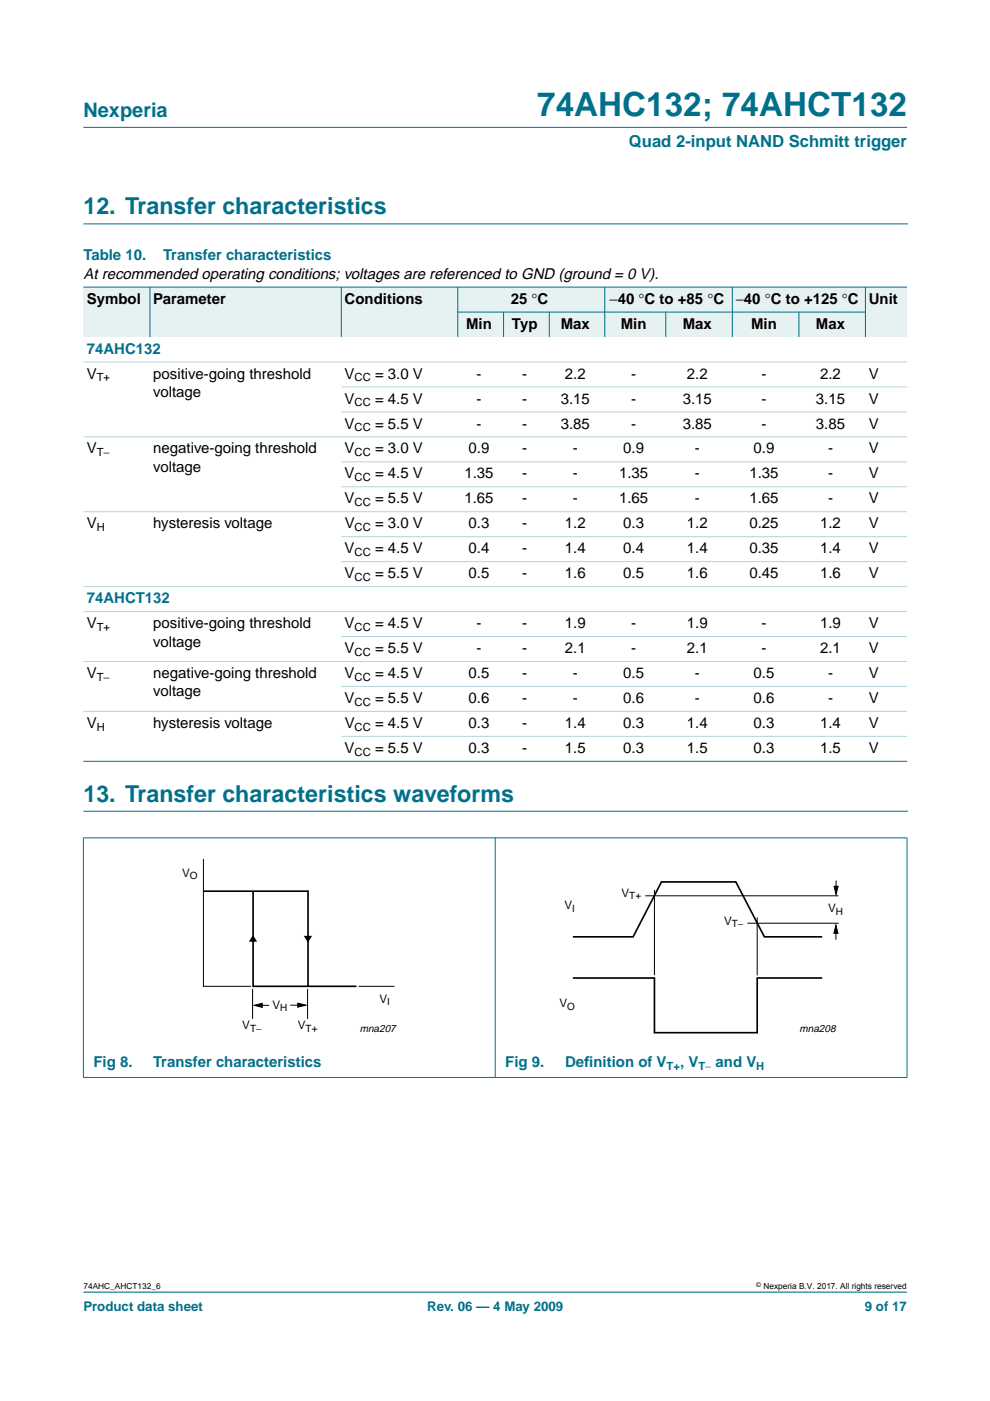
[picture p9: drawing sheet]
<svg xmlns="http://www.w3.org/2000/svg" width="210mm" height="297mm" viewBox="0 0 210 297" stroke-linecap="round" stroke-linejoin="round" font-family="sans-serif">
<path d="M17.7 47.5h174.7M17.7 172h174.7M192.3 273.9h-174.6" fill="none" stroke="#00708a" stroke-width=".21"/>
<path d="M17.7 27h174.6z" fill="#00708a" stroke="#00708a" stroke-width=".21"/>
<g fill="#e6f2f2">
<path d="M17.7 60.9h14.1v10.6h-14.1z" fill-rule="evenodd"/>
<path d="M31.8 60.9h40.6v10.6h-40.6z" fill-rule="evenodd"/>
<path d="M72.4 60.9h24.7v10.6h-24.7z" fill-rule="evenodd"/>
<path d="M97.1 60.9h31.1v5.3h-31.1z" fill-rule="evenodd"/>
<path d="M128.2 60.9h27.1v5.3h-27.1z" fill-rule="evenodd"/>
<path d="M155.3 60.9h28.2v5.3h-28.2z" fill-rule="evenodd"/>
<path d="M183.5 60.9h8.8v10.6h-8.8z" fill-rule="evenodd"/>
<path d="M97.1 66.2h9.7v5.3h-9.7z" fill-rule="evenodd"/>
<path d="M106.8 66.2h9.7v5.3h-9.7z" fill-rule="evenodd"/>
<path d="M116.5 66.2h11.7v5.3h-11.7z" fill-rule="evenodd"/>
<path d="M128.2 66.2h13v5.3h-13z" fill-rule="evenodd"/>
<path d="M141.2 66.2h14.1v5.3h-14.1z" fill-rule="evenodd"/>
<path d="M155.3 66.2h14.1v5.3h-14.1z" fill-rule="evenodd"/>
<path d="M169.4 66.2h14.1v5.3h-14.1z" fill-rule="evenodd"/>
</g>
<g fill="#00708a" stroke="#00708a" stroke-width=".21">
<path d="M31.8 60.8v10.7z"/>
<path d="M72.4 60.8v10.7z"/>
<path d="M97.1 60.8v10.7z"/>
<path d="M106.8 66.1v5.4z"/>
<path d="M116.5 66.1v5.4z"/>
<path d="M128.2 60.8v10.7z"/>
<path d="M141.2 66.1v5.4z"/>
<path d="M155.3 60.8v10.7z"/>
<path d="M169.4 66.1v5.4z"/>
<path d="M183.5 60.8v10.7z"/>
<path d="M17.7 60.9h174.6z"/>
<path d="M97 66.2h86.5z"/>
<path d="M17.7 161.4h174.6z"/>
<path d="M17.7 177.7v50.7z"/>
<path d="M105 177.6v50.9z"/>
<path d="M192.3 177.7v50.7z"/>
<path d="M17.6 177.6h174.8z"/>
<path d="M17.6 228.4h174.8z"/>
</g>
<g fill="#b3d4db" stroke="#b3d4db" stroke-width=".21">
<path d="M17.7 76.7h174.6z"/>
<path d="M72.4 82h119.9z"/>
<path d="M72.4 87.3h119.9z"/>
<path d="M17.7 92.6h174.6z"/>
<path d="M72.4 97.9h119.9z"/>
<path d="M72.4 103.2h119.9z"/>
<path d="M17.7 108.5h174.6z"/>
<path d="M72.4 113.8h119.9z"/>
<path d="M72.4 119.1h119.9z"/>
<path d="M17.7 124.4h174.6z"/>
<path d="M17.7 129.7h174.6z"/>
<path d="M72.4 135h119.9z"/>
<path d="M17.7 140.2h174.6z"/>
<path d="M72.4 145.5h119.9z"/>
<path d="M17.7 150.8h174.6z"/>
<path d="M72.4 156.1h119.9z"/>
</g>
<path d="M43.1 182.1v27h10.1M136.8 189.9h41M138.8 188.7v18M158.5 195.7h19.3M160.5 194.5v12.3M177.2 197v2.2M177.3 186.7v2.3M53.6 209.7v6.3M54.5 213.2h2.6M61.5 213.1h2.6M65.2 209.7v6.3M76 209.1h7.6" fill="none" stroke="#000" stroke-width=".21"/>
<path d="M43.2 188.9h22.1v20.2M53.7 188.9v20.2h21.9M121.5 198.6h12.7l6-11.6h15.8l6.1 11.6h12.2M174.3 207.4h-13.8v11.6h-21.7v-11.6h-17.3" fill="none" stroke="#000" stroke-width=".35"/>
<path d="M177.2 196.1l.5 1.8h-.9zM176.8 187.9h.9l-.4 1.7zM53.9 213.2l1.7-.5v.9zM63.1 212.7l1.8 .4-1.8 .4z" fill="#000" stroke="#000" stroke-width=".21"/>
<path d="M53.6 198.2l.9 1.5h-1.7zM64.4 198.4h1.8l-.9 1.4z" fill="#000"/>
<text font-size="7.1" fill="#00708a" x="113.9" y="24.7">74AHC132; 74AHCT132</text>
<g font-size="4.9" fill="#00708a">
<text x="17.7" y="45.5">12. Transfer characteristics</text>
<text x="17.7" y="170">13. Transfer characteristics waveforms</text>
</g>
<text font-size="4.2" fill="#00708a" x="17.7" y="24.9">Nexperia</text>
<text font-size="3.5" fill="#00708a" x="133.4" y="31.1">Quad 2-input NAND Schmitt trigger</text>
<g font-size="3.2" fill="#00708a">
<text x="17.7" y="55.2">Table 10.</text>
<text x="34.6" y="55.2">Transfer characteristics</text>
<text x="18.4" y="75">74AHC132</text>
<text x="18.4" y="127.9">74AHCT132</text>
<text x="19.8" y="226.3">Fig 8.</text>
<text x="32.5" y="226.3">Transfer characteristics</text>
<text x="107.1" y="226.3">Fig 9.</text>
<text x="119.8" y="226.3">Def</text>
<text x="123.9" y="226.3">inition of V</text>
<text x="144.2" y="226.3">, V</text>
<text x="151.7" y="226.3">and V</text>
</g>
<g font-size="3.2">
<text x="17.7" y="59.1">At recommended operating conditions; voltages are referenced to GND (ground = 0 V).</text>
<text x="18.4" y="64.4">Symbol</text>
<text x="32.5" y="64.4">Parameter</text>
<text x="73.1" y="64.4">Conditions</text>
<text x="108.3" y="64.4">25 °C</text>
<text x="129.2" y="64.4">−40 °C to +85 °C</text>
<text x="156" y="64.4">−40 °C to +125 °C</text>
<text x="184.2" y="64.4">Unit</text>
<text x="98.8" y="69.7">Min</text>
<text x="108.5" y="69.7">Typ</text>
<text x="118.9" y="69.7">Max</text>
<text x="131.6" y="69.7">Min</text>
<text x="144.8" y="69.7">Max</text>
<text x="159.2" y="69.7">Min</text>
<text x="173" y="69.7">Max</text>
<text x="18.4" y="80.3">V</text>
<text x="32.5" y="80.3">positive-going threshold</text>
<text x="73.1" y="80.3">V</text>
<text x="79.5" y="80.3">= 3.0 V</text>
<text x="101" y="80.3">-</text>
<text x="110.7" y="80.3">-</text>
<text x="119.8" y="80.3">2.2</text>
<text x="133.8" y="80.3">-</text>
<text x="145.7" y="80.3">2.2</text>
<text x="161.4" y="80.3">-</text>
<text x="173.9" y="80.3">2.2</text>
<text x="184.2" y="80.3">V</text>
<text x="32.5" y="84.2">voltage</text>
<text x="73.1" y="85.6">V</text>
<text x="79.5" y="85.6">= 4.5 V</text>
<text x="101" y="85.6">-</text>
<text x="110.7" y="85.6">-</text>
<text x="118.9" y="85.6">3.15</text>
<text x="133.8" y="85.6">-</text>
<text x="144.8" y="85.6">3.15</text>
<text x="161.4" y="85.6">-</text>
<text x="173" y="85.6">3.15</text>
<text x="184.2" y="85.6">V</text>
<text x="73.1" y="90.9">V</text>
<text x="79.5" y="90.9">= 5.5 V</text>
<text x="101" y="90.9">-</text>
<text x="110.7" y="90.9">-</text>
<text x="118.9" y="90.9">3.85</text>
<text x="133.8" y="90.9">-</text>
<text x="144.8" y="90.9">3.85</text>
<text x="161.4" y="90.9">-</text>
<text x="173" y="90.9">3.85</text>
<text x="184.2" y="90.9">V</text>
<text x="18.4" y="96.2">V</text>
<text x="32.5" y="96.1">negative-going threshold</text>
<text x="32.5" y="100">voltage</text>
<text x="73.1" y="101.4">V</text>
<text x="73.1" y="96.1">V</text>
<text x="79.5" y="96.1">= 3.0 V</text>
<text x="79.5" y="101.4">= 4.5 V</text>
<text x="98.5" y="101.4">1.35</text>
<text x="99.4" y="96.1">0.9</text>
<text x="110.7" y="96.1">-</text>
<text x="110.7" y="101.4">-</text>
<text x="121.5" y="96.1">-</text>
<text x="121.5" y="101.4">-</text>
<text x="131.2" y="101.4">1.35</text>
<text x="132.1" y="96.1">0.9</text>
<text x="147.3" y="96.1">-</text>
<text x="147.3" y="101.4">-</text>
<text x="158.9" y="101.4">1.35</text>
<text x="159.8" y="96.1">0.9</text>
<text x="175.6" y="96.1">-</text>
<text x="175.6" y="101.4">-</text>
<text x="184.2" y="96.1">V</text>
<text x="184.2" y="101.4">V</text>
<text x="73.1" y="106.7">V</text>
<text x="79.5" y="106.7">= 5.5 V</text>
<text x="98.5" y="106.7">1.65</text>
<text x="110.7" y="106.7">-</text>
<text x="121.5" y="106.7">-</text>
<text x="131.2" y="106.7">1.65</text>
<text x="147.3" y="106.7">-</text>
<text x="158.9" y="106.7">1.65</text>
<text x="175.6" y="106.7">-</text>
<text x="184.2" y="106.7">V</text>
<text x="18.4" y="112">V</text>
<text x="32.5" y="112">hysteresis voltage</text>
<text x="73.1" y="112">V</text>
<text x="79.5" y="112">= 3.0 V</text>
<text x="99.4" y="112">0.3</text>
<text x="110.7" y="112">-</text>
<text x="119.8" y="112">1.2</text>
<text x="132.1" y="112">0.3</text>
<text x="145.7" y="112">1.2</text>
<text x="158.9" y="112">0.25</text>
<text x="173.9" y="112">1.2</text>
<text x="184.2" y="112">V</text>
<text x="73.1" y="117.3">V</text>
<text x="79.5" y="117.3">= 4.5 V</text>
<text x="99.4" y="117.3">0.4</text>
<text x="110.7" y="117.3">-</text>
<text x="119.8" y="117.3">1.4</text>
<text x="132.1" y="117.3">0.4</text>
<text x="145.7" y="117.3">1.4</text>
<text x="158.9" y="117.3">0.35</text>
<text x="173.9" y="117.3">1.4</text>
<text x="184.2" y="117.3">V</text>
<text x="73.1" y="122.6">V</text>
<text x="79.5" y="122.6">= 5.5 V</text>
<text x="99.4" y="122.6">0.5</text>
<text x="110.7" y="122.6">-</text>
<text x="119.8" y="122.6">1.6</text>
<text x="132.1" y="122.6">0.5</text>
<text x="145.7" y="122.6">1.6</text>
<text x="158.9" y="122.6">0.45</text>
<text x="173.9" y="122.6">1.6</text>
<text x="184.2" y="122.6">V</text>
<text x="18.4" y="133.2">V</text>
<text x="32.5" y="133.2">positive-going threshold</text>
<text x="32.5" y="137.1">voltage</text>
<text x="73.1" y="133.2">V</text>
<text x="79.5" y="133.2">= 4.5 V</text>
<text x="101" y="133.2">-</text>
<text x="110.7" y="133.2">-</text>
<text x="119.8" y="133.2">1.9</text>
<text x="133.8" y="133.2">-</text>
<text x="145.7" y="133.2">1.9</text>
<text x="161.4" y="133.2">-</text>
<text x="173.9" y="133.2">1.9</text>
<text x="184.2" y="133.2">V</text>
<text x="18.4" y="143.8">V</text>
<text x="32.5" y="143.8">negative-going threshold</text>
<text x="73.1" y="138.5">V</text>
<text x="73.1" y="143.8">V</text>
<text x="79.5" y="138.5">= 5.5 V</text>
<text x="79.5" y="143.8">= 4.5 V</text>
<text x="99.4" y="143.8">0.5</text>
<text x="101" y="138.5">-</text>
<text x="110.7" y="143.8">-</text>
<text x="110.7" y="138.5">-</text>
<text x="119.8" y="138.5">2.1</text>
<text x="121.5" y="143.8">-</text>
<text x="132.1" y="143.8">0.5</text>
<text x="133.8" y="138.5">-</text>
<text x="145.7" y="138.5">2.1</text>
<text x="147.3" y="143.8">-</text>
<text x="159.8" y="143.8">0.5</text>
<text x="161.4" y="138.5">-</text>
<text x="173.9" y="138.5">2.1</text>
<text x="175.6" y="143.8">-</text>
<text x="184.2" y="143.8">V</text>
<text x="184.2" y="138.5">V</text>
<text x="32.5" y="147.7">voltage</text>
<text x="73.1" y="149.1">V</text>
<text x="79.5" y="149.1">= 5.5 V</text>
<text x="99.4" y="149.1">0.6</text>
<text x="110.7" y="149.1">-</text>
<text x="121.5" y="149.1">-</text>
<text x="132.1" y="149.1">0.6</text>
<text x="147.3" y="149.1">-</text>
<text x="159.8" y="149.1">0.6</text>
<text x="175.6" y="149.1">-</text>
<text x="184.2" y="149.1">V</text>
<text x="18.4" y="154.4">V</text>
<text x="32.5" y="154.4">hysteresis voltage</text>
<text x="73.1" y="154.4">V</text>
<text x="79.5" y="154.4">= 4.5 V</text>
<text x="99.4" y="154.4">0.3</text>
<text x="110.7" y="154.4">-</text>
<text x="119.8" y="154.4">1.4</text>
<text x="132.1" y="154.4">0.3</text>
<text x="145.7" y="154.4">1.4</text>
<text x="159.8" y="154.4">0.3</text>
<text x="173.9" y="154.4">1.4</text>
<text x="184.2" y="154.4">V</text>
<text x="73.1" y="159.7">V</text>
<text x="79.5" y="159.6">= 5.5 V</text>
<text x="99.4" y="159.6">0.3</text>
<text x="110.7" y="159.6">-</text>
<text x="119.8" y="159.6">1.5</text>
<text x="132.1" y="159.6">0.3</text>
<text x="145.7" y="159.6">1.5</text>
<text x="159.8" y="159.6">0.3</text>
<text x="173.9" y="159.6">1.5</text>
<text x="184.2" y="159.6">V</text>
</g>
<g font-size="2.8" fill="#00708a">
<text x="17.7" y="278">Product data sheet</text>
<text x="90.6" y="278">Rev. 06 — 4 May 2009</text>
<text x="183.4" y="278">9 of 17</text>
</g>
<g font-size="2.5">
<text x="38.6" y="185.9">V</text>
<text x="131.8" y="190.1">V</text>
<text x="119.7" y="192.8">V</text>
<text x="153.5" y="196">V</text>
<text x="175.6" y="193.4">V</text>
<text x="57.7" y="213.8">V</text>
<text x="80.5" y="212.6">V</text>
<text x="118.6" y="213.5">V</text>
<text x="51.4" y="218.2">V</text>
<text x="63.1" y="218.2">V</text>
</g>
<g font-size="2.4">
<text x="20.5" y="80.8">T+</text>
<text x="75.2" y="80.8">CC</text>
<text x="75.2" y="86.1">CC</text>
<text x="75.2" y="91.4">CC</text>
<text x="20.5" y="96.7">T−</text>
<text x="75.2" y="96.7">CC</text>
<text x="75.2" y="102">CC</text>
<text x="75.2" y="107.3">CC</text>
<text x="20.5" y="112.6">H</text>
<text x="75.2" y="112.6">CC</text>
<text x="75.2" y="117.9">CC</text>
<text x="75.2" y="123.2">CC</text>
<text x="20.5" y="133.8">T+</text>
<text x="75.2" y="133.8">CC</text>
<text x="75.2" y="139.1">CC</text>
<text x="20.5" y="144.3">T−</text>
<text x="75.2" y="144.3">CC</text>
<text x="75.2" y="149.6">CC</text>
<text x="20.5" y="154.9">H</text>
<text x="75.2" y="154.9">CC</text>
<text x="75.2" y="160.2">CC</text>
</g>
<g font-size="2.4" fill="#00708a">
<text x="141.3" y="226.9">T+</text>
<text x="148.1" y="226.9">T−</text>
<text x="160.4" y="226.9">H</text>
</g>
<g font-size="2.2">
<text x="76.3" y="218.9">mna207</text>
<text x="169.5" y="218.9">mna208</text>
</g>
<g font-size="2.1">
<text x="40.3" y="186.4">O</text>
<text x="133.4" y="190.6">T+</text>
<text x="121.3" y="193.3">I</text>
<text x="155.2" y="196.5">T−</text>
<text x="177.2" y="193.9">H</text>
<text x="59.4" y="214.3">H</text>
<text x="82.1" y="213.1">I</text>
<text x="120.3" y="214">O</text>
<text x="53" y="218.7">T−</text>
<text x="64.8" y="218.7">T+</text>
</g>
<g font-size="1.8">
<text x="17.7" y="273.4">74AHC_AHCT132_6</text>
<text x="161.9" y="273.4">Nexperia B.V. 2017. All rights reserved</text>
</g>
<text font-size="1.4" x="160.4" y="272.9">©</text>
</svg>
